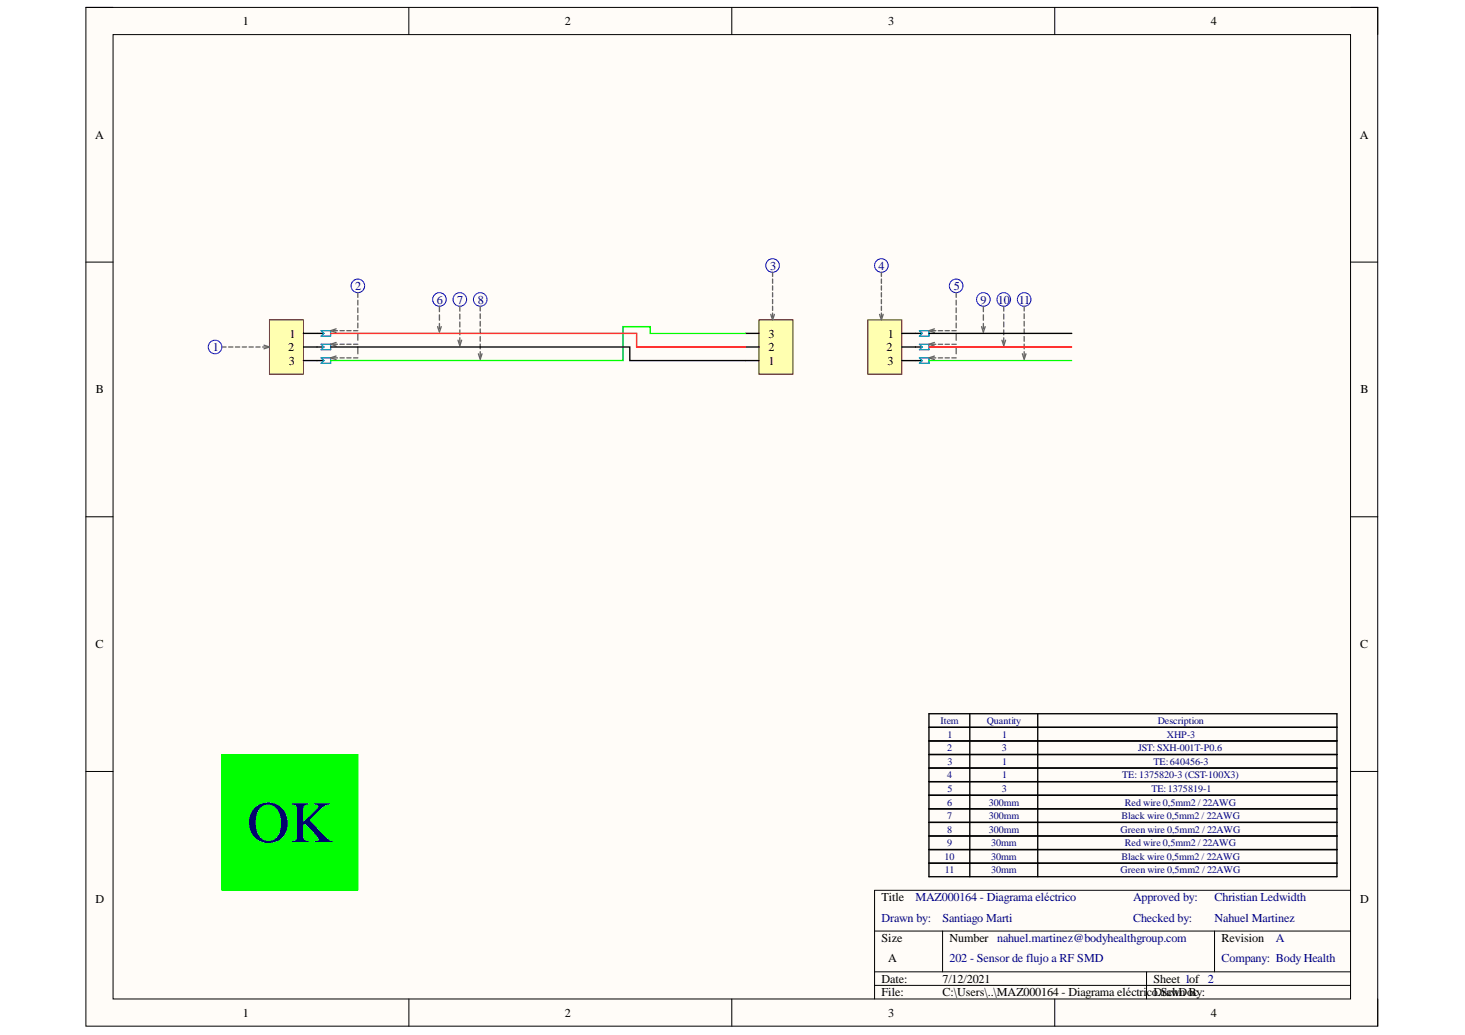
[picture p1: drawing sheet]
<svg xmlns="http://www.w3.org/2000/svg" width="297mm" height="210mm" viewBox="0 0 297 210" stroke-linecap="round" stroke-linejoin="round" font-family="sans-serif">
<path d="M17.4 1.5h261.9v206.6h-261.9z" fill-rule="evenodd" fill="#fffcf8"/>
<path d="M17.4 1.5h261.9v206.6h-261.9z" fill="none" stroke="#000" stroke-width=".2"/>
<path d="M22.9 7h250.9v195.6h-250.9z" fill-rule="evenodd" fill="#fffcf8"/>
<g fill="none" stroke="#000" stroke-width=".2">
<path d="M17.4 1.5h5.5M22.9 7h250.9v195.6h-250.9zM82.9 1.5v5.5M148.4 1.5v5.5M213.9 1.5v5.5M273.8 1.5h5.5v5.5M17.4 53.2h5.5M273.8 53.2h5.5M17.4 104.8h5.5M273.8 104.8h5.5M17.4 156.5h5.5M273.8 156.5h5.5"/>
<path d="M177.3 188.8h96.5M177.3 197.1h96.5M177.3 199.8h96.5M191.1 188.8v8.3M232.5 197.1v5.5M246.3 188.8v8.3M273.8 180.6h-96.5v22M82.9 202.6v5.5M148.4 202.6v5.5M213.9 202.6v5.5M279.3 202.6v5.5"/>
</g>
<path d="M188.4 144.7h82.7v8.3h-82.7zM188.4 147.5h82.7M188.4 150.3h82.7M196.6 144.7v8.3M210.4 144.7v8.3M188.4 161.3h82.7v8.2h-82.7zM188.4 164h82.7M188.4 166.8h82.7M196.6 161.3v8.2M210.4 161.3v8.2" fill="none" stroke="#000" stroke-width=".27"/>
<circle cx="43.6" cy="70.4" r="1.38" fill="none" stroke="#00f" stroke-width=".2"/>
<path d="M54.6 64.9h6.9v11h-6.9z" fill-rule="evenodd" fill="#ffffb0"/>
<path d="M54.6 64.9h6.9v11h-6.9z" fill="none" stroke="#800000" stroke-width=".2"/>
<path d="M61.5 67.6h4.2M61.5 70.4h4.2M61.5 73.1h4.2" fill="none" stroke="#000" stroke-width=".27"/>
<g fill="none" stroke="#00f" stroke-width=".2">
<circle cx="72.6" cy="58" r="1.38"/>
<circle cx="89.1" cy="60.7" r="1.38"/>
<circle cx="93.2" cy="60.7" r="1.38"/>
<circle cx="97.4" cy="60.7" r="1.38"/>
</g>
<path d="M65.1 67.1h1.9v1.1h-1.9l.6-.6zM65.1 69.8h1.9v1.1h-1.9l.6-.5zM65.1 72.6h1.9v1.1h-1.9l.6-.6z" fill="none" stroke="#009cca" stroke-width=".27"/>
<g fill="none" stroke="#656764" stroke-width=".27">
<path d="M72.6 59.4v.9M45 70.4h.8M46.4 70.4h.8M47.7 70.4h.9M49.1 70.4h.9M50.5 70.4h.9M51.9 70.4h.8M53.3 70.4h.8M53.5 70l1.1 .4-1.1 .3M67.6 67.1h.8M67.6 69.8h.8M67.6 72.6h.8"/>
<path d="M68.1 66.7l-1.1 .4 1.1 .3M68.1 69.5l-1.1 .3 1.1 .4M68.1 72.2l-1.1 .4 1.1 .3M68.9 67.1h.9M68.9 69.8h.9M68.9 72.6h.9M70.3 67.1h.9M70.3 69.8h.9M70.3 72.6h.9M71.7 67.1h.9M71.7 69.8h.9M71.7 72.6h.9"/>
<path d="M72.6 60.9v1M72.6 62.4v1M72.6 64v.9M72.6 65.5v1M72.6 67.6v1.4M72.6 70.4v1.4M88.7 66.2l.4 1.1 .4-1.1M89.1 62.1v1.1M89.1 63.9v1M89.1 65.6v1.1M92.9 69l.3 1.1 .4-1.1M93.2 62.1v1"/>
<path d="M93.2 63.7v1M93.2 65.3v1M93.2 66.9v1M93.2 68.5v1M97 71.8l.4 1.1 .3-1.1M97.4 62.1v1M97.4 63.6v1M97.4 65.2v.9M97.4 66.7v1M97.4 68.2v1M97.4 69.8v.9M97.4 71.3v1"/>
</g>
<path d="M45 153h27.6v27.6h-27.6z" fill-rule="evenodd" fill="#0f0"/>
<path d="M45 153h27.6v27.6h-27.6z" fill="none" stroke="#0f0" stroke-width=".2"/>
<path d="M153.9 64.9h6.9v11h-6.9z" fill-rule="evenodd" fill="#ffffb0"/>
<path d="M153.9 64.9h6.9v11h-6.9z" fill="none" stroke="#800000" stroke-width=".2"/>
<path d="M151.1 73.1h2.8M151.1 70.4h2.8M151.1 67.6h2.8M188.4 153h82.7v2.8h-82.7zM196.6 153v2.8M210.4 153v2.8" fill="none" stroke="#000" stroke-width=".27"/>
<circle cx="156.6" cy="53.8" r="1.38" fill="none" stroke="#00f" stroke-width=".2"/>
<path d="M156.6 55.2v.9M156.6 56.6v.9M156.6 58v.8M156.6 59.4v.8M156.3 63.8l.3 1.1 .4-1.1M156.6 60.7v.9M156.6 62.1v.9M156.6 63.5v.8" fill="none" stroke="#656764" stroke-width=".27"/>
<path d="M176 64.9h6.8v11h-6.8z" fill-rule="evenodd" fill="#ffffb0"/>
<path d="M176 64.9h6.8v11h-6.8z" fill="none" stroke="#800000" stroke-width=".2"/>
<g fill="none" stroke="#000" stroke-width=".27">
<path d="M67 70.4h60.7v2.7h23.4M182.8 67.6h4.2M182.8 70.4h4.2M182.8 73.1h4.2M188.4 67.6h28.9M188.4 155.8h82.7v5.5h-82.7zM188.4 158.5h82.7M196.6 155.8v5.5M210.4 155.8v5.5M188.4 169.5h82.7v8.3h-82.7zM188.4 172.3h82.7M188.4 175.1h82.7"/>
<path d="M196.6 169.5v8.3M210.4 169.5v8.3"/>
</g>
<g fill="none" stroke="#00f" stroke-width=".2">
<circle cx="178.7" cy="53.8" r="1.38"/>
<circle cx="193.9" cy="58" r="1.38"/>
<circle cx="199.4" cy="60.7" r="1.38"/>
<circle cx="203.5" cy="60.7" r="1.38"/>
<circle cx="207.7" cy="60.7" r="1.38"/>
</g>
<path d="M186.4 67.1h2v1.1h-2l.6-.6zM186.4 69.8h2v1.1h-2l.6-.5zM186.4 72.6h2v1.1h-2l.6-.6z" fill="none" stroke="#009cca" stroke-width=".27"/>
<g fill="none" stroke="#656764" stroke-width=".27">
<path d="M178.7 55.2v.9M178.7 56.6v.9M178.7 58v.8M178.7 59.4v.8M193.9 59.4v.9M178.3 63.8l.4 1.1 .4-1.1M178.7 60.7v.9M178.7 62.1v.9M178.7 63.5v.9M188.9 67.1h.8M188.9 69.8h.8M188.9 72.6h.8"/>
<path d="M189.5 66.7l-1.1 .4 1.1 .3M189.5 69.5l-1.1 .3 1.1 .4M189.5 72.2l-1.1 .4 1.1 .3M190.3 67.1h.8M190.3 69.8h.8M190.3 72.6h.8M191.6 67.1h.9M191.6 69.8h.9M191.6 72.6h.9M193 67.1h.9M193 69.8h.9M193 72.6h.9"/>
<path d="M193.9 60.9v1M193.9 62.4v1M193.9 64v.9M193.9 65.5v1M193.9 67.6v1.4M193.9 70.4v1.3M199 66.2l.4 1.1 .4-1.1M199.4 62.1v1.1M199.4 63.9v1M199.4 65.6v1.1M203.2 69l.3 1.1 .4-1.1M203.5 62.1v1"/>
<path d="M203.5 63.7v1M203.5 65.3v1M203.5 66.9v1M203.5 68.5v1M207.3 71.7l.4 1.2 .3-1.2M207.7 62.1v1M207.7 63.6v1M207.7 65.2v.9M207.7 66.7v1M207.7 68.2v1M207.7 69.8v.9M207.7 71.3v1"/>
</g>
<path d="M151.1 67.6h-19.3v-1.4h-5.5v6.9h-59.3M188.4 73.1h28.9" fill="none" stroke="#0f0" stroke-width=".27"/>
<path d="M67 67.6h62.1v2.8h22M188.4 70.4h28.9" fill="none" stroke="#f00" stroke-width=".27"/>
<text font-size="11.9" fill="#000080" x="50.1" y="170.8">OK</text>
<g font-size="2.5">
<text x="49.2" y="5.1">1</text>
<text x="114.5" y="5.1">2</text>
<text x="180.1" y="5.1">3</text>
<text x="245.5" y="5.1">4</text>
<text x="19.3" y="28.1">A</text>
<text x="275.7" y="28.1">A</text>
<text x="58.5" y="71.3">2</text>
<text x="58.7" y="68.5">1</text>
<text x="155.8" y="71.3">2</text>
<text x="155.8" y="68.5">3</text>
<text x="179.8" y="71.3">2</text>
<text x="180" y="68.5">1</text>
<text x="58.5" y="74">3</text>
<text x="155.8" y="74">1</text>
<text x="179.9" y="74">3</text>
<text x="19.5" y="79.8">B</text>
<text x="275.9" y="79.8">B</text>
<text x="19.4" y="131.5">C</text>
<text x="275.8" y="131.5">C</text>
<text x="19.4" y="183.1">D</text>
<text x="178.7" y="182.8">Title</text>
<text x="275.8" y="183.1">D</text>
<text x="178.7" y="191">Size</text>
<text x="192.5" y="191">Number nahuel.martinez@bodyhealthgroup.com</text>
<text x="247.7" y="191">Revision</text>
<text x="180.1" y="195.2">A</text>
<text x="178.7" y="199.3">Date:</text>
<text x="178.7" y="202.1">File:</text>
<text x="191.1" y="199.3">7/12/2021</text>
<text x="191.1" y="202.1">C:\Users\..\MAZ000164 - Diagrama eléctricoDrawn By:</text>
<text x="233.9" y="199.3">Sheet 1of 2</text>
<text x="234.8" y="202.1">.SchDoc</text>
<text x="49.2" y="206.2">1</text>
<text x="114.5" y="206.2">2</text>
<text x="180.1" y="206.2">3</text>
<text x="245.5" y="206.2">4</text>
</g>
<g font-size="2.5" fill="#000080">
<text x="72" y="58.8">2</text>
<text x="156.2" y="54.7">3</text>
<text x="178.1" y="54.7">4</text>
<text x="193.4" y="58.8">5</text>
<text x="88.6" y="61.6">6</text>
<text x="92.7" y="61.6">7</text>
<text x="96.9" y="61.6">8</text>
<text x="198.8" y="61.6">9</text>
<text x="202.3" y="61.6">10</text>
<text x="206.6" y="61.6">11</text>
<text x="43.1" y="71.3">1</text>
<text x="185.6" y="182.8">MAZ000164 - Diagrama eléctrico</text>
<text x="229.8" y="182.8">Approved by:</text>
<text x="246.2" y="182.8">Christian Ledwidth</text>
<text x="178.7" y="187">Drawn by:</text>
<text x="191.1" y="187">Santiago Marti</text>
<text x="229.8" y="187">Checked by:</text>
<text x="246.2" y="187">Nahuel Martinez</text>
<text x="258.7" y="191">A</text>
<text x="192.5" y="195.2">202 - Sensor de flujo a RF SMD</text>
<text x="247.7" y="195.2">Company: Body Health</text>
</g>
<g font-size="2" fill="#000080">
<text x="190.7" y="146.8">Item</text>
<text x="192.1" y="149.6">1</text>
<text x="200.1" y="146.8">Quantity</text>
<text x="203.2" y="149.6">1</text>
<text x="234.7" y="146.8">Description</text>
<text x="236.6" y="149.6">XHP-3</text>
<text x="192" y="152.3">2</text>
<text x="192.1" y="155.1">3</text>
<text x="203.1" y="152.3">3</text>
<text x="203.2" y="155.1">1</text>
<text x="230.8" y="152.3">JST: SXH-001T-P0.6</text>
<text x="233.9" y="155.1">TE:640456-3</text>
<text x="192" y="157.8">4</text>
<text x="192.1" y="160.6">5</text>
<text x="203.1" y="160.6">3</text>
<text x="203.2" y="157.8">1</text>
<text x="227.6" y="157.8">TE: 1375820-3 (CST-100X3)</text>
<text x="233.5" y="160.6">TE:1375819-1</text>
<text x="192" y="163.4">6</text>
<text x="192" y="166.1">7</text>
<text x="200.5" y="163.4">300mm</text>
<text x="200.5" y="166.1">300mm</text>
<text x="227.4" y="166.1">Black wire 0,5mm2 / 22AWG</text>
<text x="228.1" y="163.4">Red wire 0,5mm2 / 22AWG</text>
<text x="192" y="168.9">8</text>
<text x="192" y="171.6">9</text>
<text x="200.5" y="168.9">300mm</text>
<text x="201" y="171.6">30mm</text>
<text x="227.2" y="168.9">Green wire 0,5mm2 / 22AWG</text>
<text x="228.1" y="171.6">Red wire 0,5mm2 / 22AWG</text>
<text x="191.5" y="174.4">10</text>
<text x="191.6" y="177.1">11</text>
<text x="201" y="174.4">30mm</text>
<text x="201" y="177.1">30mm</text>
<text x="227.2" y="177.1">Green wire 0,5mm2 / 22AWG</text>
<text x="227.4" y="174.4">Black wire 0,5mm2 / 22AWG</text>
</g>
</svg>
